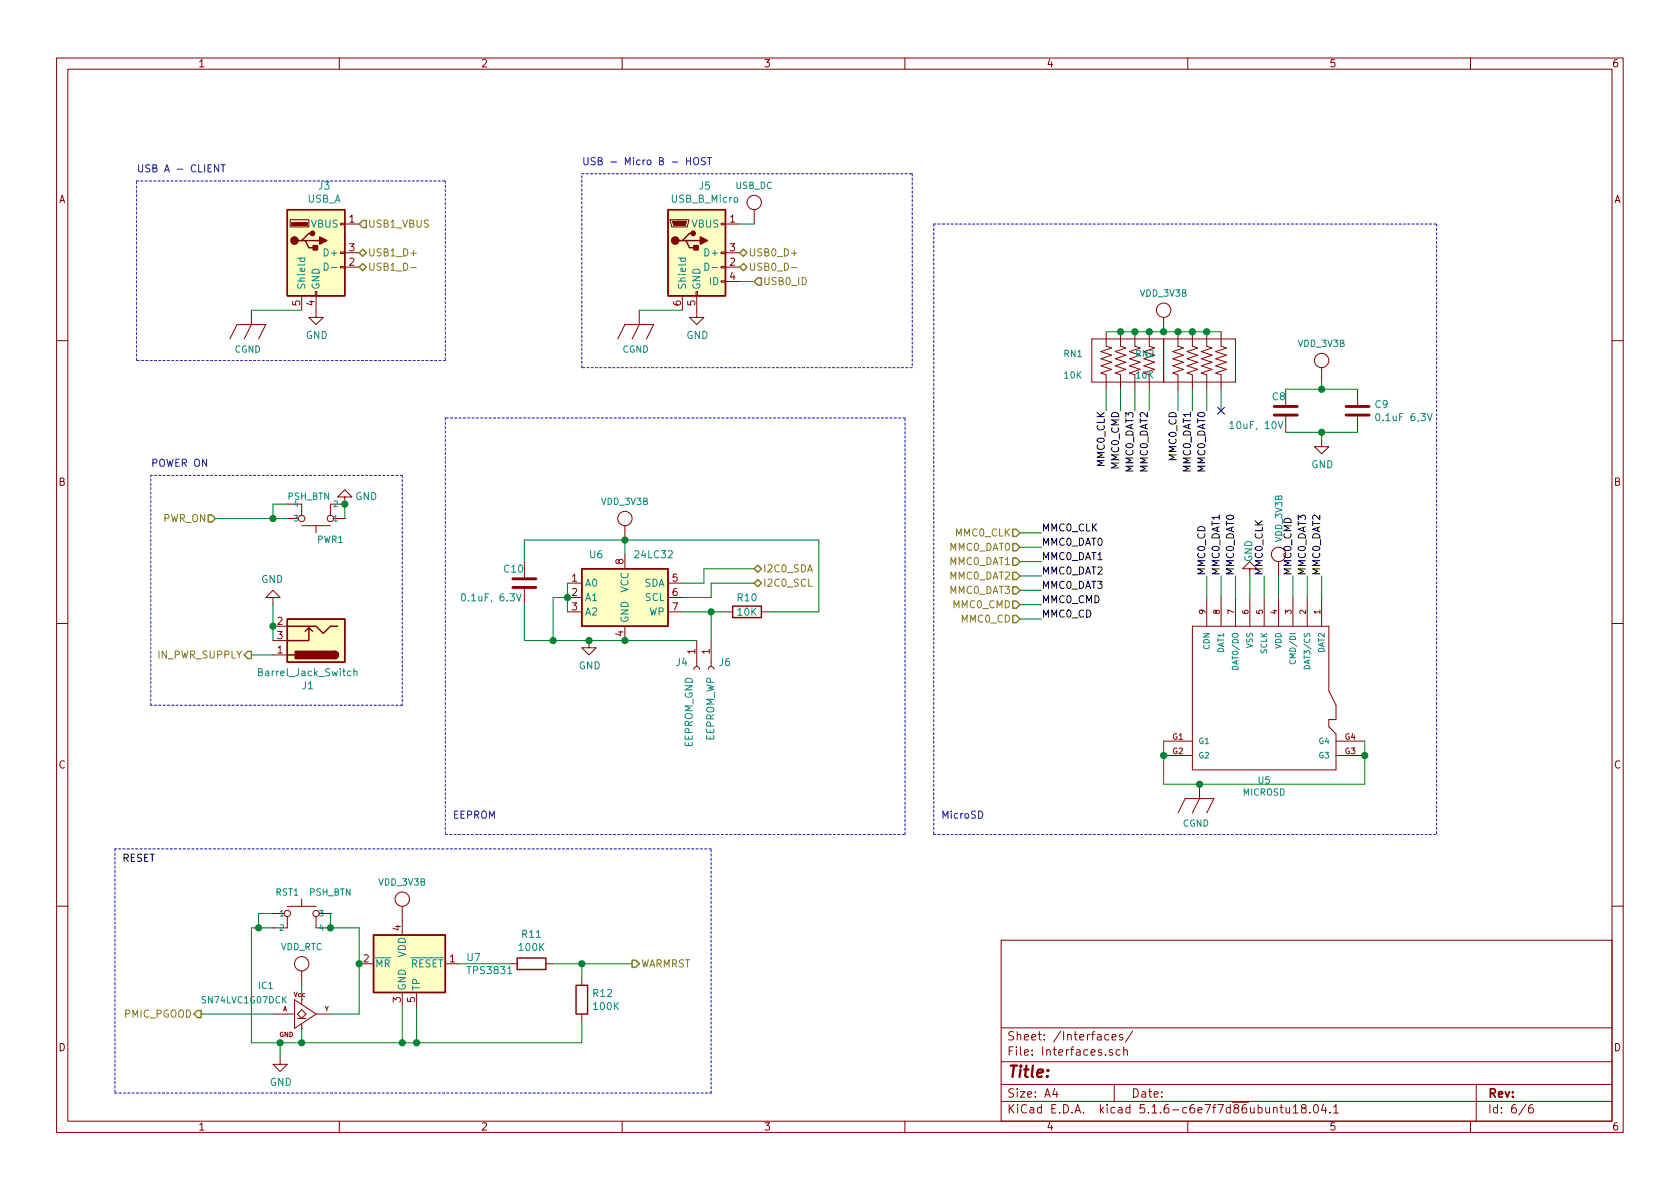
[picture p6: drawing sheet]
EESchema Schematic File Version 4
EELAYER 30 0
EELAYER END
$Descr A4 11693 8268
encoding utf-8
Sheet 6 6
Title ""
Date ""
Rev ""
Comp ""
Comment1 ""
Comment2 ""
Comment3 ""
Comment4 ""
$EndDescr
$Comp
L PocketBeagle:USB_DC #SUPPLY?
U 1 1
P 5250 1450
AR Path="/5F81B1B9" Ref="#SUPPLY?"  Part="1" 
AR Path="/5F8143D2/5F81B1B9" Ref="#SUPPLY08"  Part="1" 
AR Path="/5FC48F0B/5F81B1B9" Ref="#SUPPLY?"  Part="1" 
F 0 "#SUPPLY08" H 5250 1450 45  0001 L BNN
F 1 "USB_DC" H 5250 1620 45  0000 C CNN
F 2 "" H 5250 1450 60  0001 C CNN
F 3 "" H 5250 1450 60  0001 C CNN
	1    5250 1450
	-1   0    0    -1  
$EndComp
$Comp
L power:GND #PWR?
U 1 1
P 4850 2150
AR Path="/5F81B1C5" Ref="#PWR?"  Part="1" 
AR Path="/5F8143D2/5F81B1C5" Ref="#PWR09"  Part="1" 
AR Path="/5FC48F0B/5F81B1C5" Ref="#PWR?"  Part="1" 
F 0 "#PWR09" H 4850 1900 50  0001 C CNN
F 1 "GND" H 4855 1977 50  0000 C CNN
F 2 "" H 4850 2150 50  0001 C CNN
F 3 "" H 4850 2150 50  0001 C CNN
	1    4850 2150
	1    0    0    -1  
$EndComp
$Comp
L Connector:USB_A J?
U 1 1
P 2200 1750
AR Path="/5F831223" Ref="J?"  Part="1" 
AR Path="/5F8143D2/5F831223" Ref="J3"  Part="1" 
AR Path="/5FC48F0B/5F831223" Ref="J?"  Part="1" 
F 0 "J3" H 2257 2217 50  0000 C CNN
F 1 "USB_A" H 2257 2126 50  0000 C CNN
F 2 "Connector_USB:USB_A_CONNFLY_DS1095-WNR0" H 2350 1700 50  0001 C CNN
F 3 " ~" H 2350 1700 50  0001 C CNN
	1    2200 1750
	1    0    0    -1  
$EndComp
$Comp
L power:GND #PWR?
U 1 1
P 2200 2150
AR Path="/5F83122F" Ref="#PWR?"  Part="1" 
AR Path="/5F8143D2/5F83122F" Ref="#PWR06"  Part="1" 
AR Path="/5FC48F0B/5F83122F" Ref="#PWR?"  Part="1" 
F 0 "#PWR06" H 2200 1900 50  0001 C CNN
F 1 "GND" H 2205 1977 50  0000 C CNN
F 2 "" H 2200 2150 50  0001 C CNN
F 3 "" H 2200 2150 50  0001 C CNN
	1    2200 2150
	1    0    0    -1  
$EndComp
$Comp
L PocketBeagle:MINI_PUSHBUTTON PWR?
U 1 1
P 2200 3600
AR Path="/5F0E3947/5F9CF6FC" Ref="PWR?"  Part="1" 
AR Path="/5F8143D2/5F9CF6FC" Ref="PWR1"  Part="1" 
AR Path="/5FC48F0B/5F9CF6FC" Ref="PWR?"  Part="1" 
F 0 "PWR1" H 2100 3750 45  0000 C CNN
F 1 "PSH_BTN" H 2250 3450 45  0000 C CNN
F 2 "footprints:MINI_PUSHBUTTON" H 2230 3750 20  0001 C CNN
F 3 "" H 2200 3600 60  0001 C CNN
	1    2200 3600
	-1   0    0    1   
$EndComp
Wire Wire Line
	2000 3500 1900 3500
Wire Wire Line
	1900 3500 1900 3600
Wire Wire Line
	1900 3600 2000 3600
$Comp
L power:GND #PWR?
U 1 1
P 2400 3500
AR Path="/5F0E3947/5F9CF706" Ref="#PWR?"  Part="1" 
AR Path="/5F8143D2/5F9CF706" Ref="#PWR07"  Part="1" 
AR Path="/5FC48F0B/5F9CF706" Ref="#PWR?"  Part="1" 
F 0 "#PWR07" H 2400 3250 50  0001 C CNN
F 1 "GND" H 2250 3450 50  0000 C CNN
F 2 "" H 2400 3500 50  0001 C CNN
F 3 "" H 2400 3500 50  0001 C CNN
	1    2400 3500
	-1   0    0    1   
$EndComp
Wire Wire Line
	2400 3600 2400 3500
Connection ~ 2400 3500
Connection ~ 1900 3600
Wire Wire Line
	1500 3600 1900 3600
Text HLabel 1500 3600 0    50   Input ~ 0
PWR_ON
Wire Wire Line
	1900 4450 1900 4350
Connection ~ 1900 4350
$Comp
L power:GND #PWR?
U 1 1
P 1900 4200
AR Path="/5FF684CD" Ref="#PWR?"  Part="1" 
AR Path="/5F8143D2/5FF684CD" Ref="#PWR05"  Part="1" 
AR Path="/5FC48F0B/5FF684CD" Ref="#PWR?"  Part="1" 
F 0 "#PWR05" H 1900 3950 50  0001 C CNN
F 1 "GND" H 1905 4027 50  0000 C CNN
F 2 "" H 1900 4200 50  0001 C CNN
F 3 "" H 1900 4200 50  0001 C CNN
	1    1900 4200
	-1   0    0    1   
$EndComp
Wire Wire Line
	1900 4350 1900 4200
Wire Wire Line
	1900 4550 1750 4550
Text HLabel 1750 4550 0    50   Output ~ 0
IN_PWR_SUPPLY
$Comp
L Connector:Barrel_Jack_Switch J?
U 1 1
P 2200 4450
AR Path="/5FF684C5" Ref="J?"  Part="1" 
AR Path="/5F8143D2/5FF684C5" Ref="J1"  Part="1" 
AR Path="/5FC48F0B/5FF684C5" Ref="J?"  Part="1" 
F 0 "J1" H 2257 4767 50  0000 C CNN
F 1 "Barrel_Jack_Switch" H 2257 4676 50  0000 C CNN
F 2 "Connector_BarrelJack:BarrelJack_Horizontal" H 2250 4410 50  0001 C CNN
F 3 "~" H 2250 4410 50  0001 C CNN
	1    2200 4450
	-1   0    0    1   
$EndComp
$Comp
L PocketBeagle:CGND #SUPPLY07
U 1 1
P 1750 2250
AR Path="/5F8143D2/5F2938A2" Ref="#SUPPLY07"  Part="1" 
AR Path="/5FC48F0B/5F2938A2" Ref="#SUPPLY?"  Part="1" 
F 0 "#SUPPLY07" H 1750 2250 45  0001 L BNN
F 1 "CGND" H 1725 2080 45  0000 C CNN
F 2 "" H 1750 2250 60  0001 C CNN
F 3 "" H 1750 2250 60  0001 C CNN
	1    1750 2250
	1    0    0    -1  
$EndComp
Wire Wire Line
	1750 2150 2100 2150
Text HLabel 2500 1750 2    50   BiDi ~ 0
USB1_D+
Text HLabel 2500 1850 2    50   BiDi ~ 0
USB1_D-
Text HLabel 5150 1750 2    50   BiDi ~ 0
USB0_D+
$Comp
L PocketBeagle:CGND #SUPPLY0101
U 1 1
P 4450 2250
AR Path="/5F8143D2/5F58381A" Ref="#SUPPLY0101"  Part="1" 
AR Path="/5FC48F0B/5F58381A" Ref="#SUPPLY?"  Part="1" 
F 0 "#SUPPLY0101" H 4450 2250 45  0001 L BNN
F 1 "CGND" H 4425 2080 45  0000 C CNN
F 2 "" H 4450 2250 60  0001 C CNN
F 3 "" H 4450 2250 60  0001 C CNN
	1    4450 2250
	1    0    0    -1  
$EndComp
$Comp
L Connector:USB_B_Micro J5
U 1 1
P 4850 1750
AR Path="/5F8143D2/5F586FA3" Ref="J5"  Part="1" 
AR Path="/5FC48F0B/5F586FA3" Ref="J?"  Part="1" 
F 0 "J5" H 4907 2217 50  0000 C CNN
F 1 "USB_B_Micro" H 4907 2126 50  0000 C CNN
F 2 "Connector_USB:USB_Micro-B_Amphenol_10104110_Horizontal" H 5000 1700 50  0001 C CNN
F 3 "~" H 5000 1700 50  0001 C CNN
	1    4850 1750
	1    0    0    -1  
$EndComp
Wire Wire Line
	4750 2150 4450 2150
Wire Wire Line
	5150 1950 5250 1950
Text HLabel 5150 1850 2    50   BiDi ~ 0
USB0_D-
Wire Wire Line
	5150 1550 5250 1550
Text HLabel 5250 1950 2    50   Input ~ 0
USB0_ID
Text HLabel 2500 1550 2    50   Input ~ 0
USB1_VBUS
Text HLabel 7100 3700 0    50   Input ~ 0
MMC0_CLK
Text HLabel 7100 4100 0    50   Input ~ 0
MMC0_DAT3
Text HLabel 7100 3800 0    50   Input ~ 0
MMC0_DAT0
Text HLabel 7100 3900 0    50   Input ~ 0
MMC0_DAT1
Text HLabel 7100 4000 0    50   Input ~ 0
MMC0_DAT2
$Comp
L PocketBeagle:VDD_3V3B #SUPPLY023
U 1 1
P 8100 2200
AR Path="/5F8143D2/5F759B9D" Ref="#SUPPLY023"  Part="1" 
AR Path="/5FC48F0B/5F759B9D" Ref="#SUPPLY?"  Part="1" 
F 0 "#SUPPLY023" H 8100 2200 45  0001 L BNN
F 1 "VDD_3V3B" H 8100 2370 45  0000 C CNN
F 2 "" H 8100 2200 60  0001 C CNN
F 3 "" H 8100 2200 60  0001 C CNN
	1    8100 2200
	1    0    0    -1  
$EndComp
$Comp
L PocketBeagle:CGND #SUPPLY013
U 1 1
P 8350 5550
AR Path="/5F8143D2/5F75BAFB" Ref="#SUPPLY013"  Part="1" 
AR Path="/5FC48F0B/5F75BAFB" Ref="#SUPPLY?"  Part="1" 
F 0 "#SUPPLY013" H 8350 5550 45  0001 L BNN
F 1 "CGND" H 8325 5380 45  0000 C CNN
F 2 "" H 8350 5550 60  0001 C CNN
F 3 "" H 8350 5550 60  0001 C CNN
	1    8350 5550
	1    0    0    -1  
$EndComp
Text HLabel 7100 4200 0    50   Input ~ 0
MMC0_CMD
$Comp
L power:GND #PWR08
U 1 1
P 8700 4000
AR Path="/5F8143D2/5F75D61E" Ref="#PWR08"  Part="1" 
AR Path="/5FC48F0B/5F75D61E" Ref="#PWR?"  Part="1" 
F 0 "#PWR08" H 8700 3750 50  0001 C CNN
F 1 "GND" V 8705 3827 50  0000 C CNN
F 2 "" H 8700 4000 50  0001 C CNN
F 3 "" H 8700 4000 50  0001 C CNN
	1    8700 4000
	-1   0    0    1   
$EndComp
Text Notes 6550 5700 0    50   ~ 0
MicroSD
Wire Notes Line
	4050 1200 6350 1200
Wire Notes Line
	6350 1200 6350 2550
Wire Notes Line
	6350 2550 4050 2550
Wire Notes Line
	4050 2550 4050 1200
Text Notes 4050 1150 0    50   ~ 0
USB - Micro B - HOST
Wire Notes Line
	2800 3300 2800 4900
Wire Notes Line
	2800 4900 1050 4900
Wire Notes Line
	1050 4900 1050 3300
Wire Notes Line
	2800 3300 1050 3300
Text Notes 1050 3250 0    50   ~ 0
POWER ON
Wire Notes Line
	950  1250 3100 1250
Wire Notes Line
	3100 1250 3100 2500
Wire Notes Line
	3100 2500 950  2500
Wire Notes Line
	950  2500 950  1250
Text Notes 950  1200 0    50   ~ 0
USB A - CLIENT
$Comp
L PocketBeagle:VDD_3V3B #SUPPLY024
U 1 1
P 8900 3900
AR Path="/5F8143D2/5F7A1BA8" Ref="#SUPPLY024"  Part="1" 
AR Path="/5FC48F0B/5F7A1BA8" Ref="#SUPPLY?"  Part="1" 
F 0 "#SUPPLY024" H 8900 3900 45  0001 L BNN
F 1 "VDD_3V3B" V 8900 4200 45  0000 C CNN
F 2 "" H 8900 3900 60  0001 C CNN
F 3 "" H 8900 3900 60  0001 C CNN
	1    8900 3900
	1    0    0    -1  
$EndComp
$Comp
L PocketBeagle:VDD_3V3B #SUPPLY025
U 1 1
P 9200 2550
AR Path="/5F8143D2/5F7AAFFE" Ref="#SUPPLY025"  Part="1" 
AR Path="/5FC48F0B/5F7AAFFE" Ref="#SUPPLY?"  Part="1" 
F 0 "#SUPPLY025" H 9200 2550 45  0001 L BNN
F 1 "VDD_3V3B" H 9200 2720 45  0000 C CNN
F 2 "" H 9200 2550 60  0001 C CNN
F 3 "" H 9200 2550 60  0001 C CNN
	1    9200 2550
	1    0    0    -1  
$EndComp
$Comp
L Device:C C8
U 1 1
P 8950 2850
AR Path="/5F8143D2/5F7ABBE8" Ref="C8"  Part="1" 
AR Path="/5FC48F0B/5F7ABBE8" Ref="C?"  Part="1" 
F 0 "C8" H 8850 2950 50  0000 L CNN
F 1 "10uF, 10V" H 8550 2750 50  0000 L CNN
F 2 "Capacitor_SMD:C_0603_1608Metric" H 8988 2700 50  0001 C CNN
F 3 "~" H 8950 2850 50  0001 C CNN
	1    8950 2850
	1    0    0    -1  
$EndComp
$Comp
L Device:C C9
U 1 1
P 9450 2850
AR Path="/5F8143D2/5F7ABF6F" Ref="C9"  Part="1" 
AR Path="/5FC48F0B/5F7ABF6F" Ref="C?"  Part="1" 
F 0 "C9" H 9565 2896 50  0000 L CNN
F 1 "0.1uF 6,3V" H 9565 2805 50  0000 L CNN
F 2 "Capacitor_SMD:C_0603_1608Metric" H 9488 2700 50  0001 C CNN
F 3 "~" H 9450 2850 50  0001 C CNN
	1    9450 2850
	1    0    0    -1  
$EndComp
$Comp
L power:GND #PWR013
U 1 1
P 9200 3050
AR Path="/5F8143D2/5F7ACA43" Ref="#PWR013"  Part="1" 
AR Path="/5FC48F0B/5F7ACA43" Ref="#PWR?"  Part="1" 
F 0 "#PWR013" H 9200 2800 50  0001 C CNN
F 1 "GND" H 9205 2877 50  0000 C CNN
F 2 "" H 9200 3050 50  0001 C CNN
F 3 "" H 9200 3050 50  0001 C CNN
	1    9200 3050
	1    0    0    -1  
$EndComp
Wire Wire Line
	8950 2700 9200 2700
Wire Wire Line
	9450 3000 9200 3000
Wire Wire Line
	9200 3000 9200 3050
Connection ~ 9200 3000
Wire Wire Line
	9200 3000 8950 3000
Wire Wire Line
	9200 2650 9200 2700
Connection ~ 9200 2700
Wire Wire Line
	9200 2700 9450 2700
$Comp
L PocketBeagle:MICROSD U5
U 1 1
P 8600 4850
AR Path="/5F8143D2/5F8496DD" Ref="U5"  Part="1" 
AR Path="/5FC48F0B/5F8496DD" Ref="U?"  Part="1" 
F 0 "U5" V 9170 5050 45  0000 C CNN
F 1 "MICROSD" V 9254 5050 45  0000 C CNN
F 2 "pocketbeagle:MICROSD" H 8630 5000 20  0001 C CNN
F 3 "" H 8600 4850 60  0001 C CNN
	1    8600 4850
	0    1    1    0   
$EndComp
Wire Wire Line
	8100 5150 8100 5250
Wire Wire Line
	8100 5450 8350 5450
Connection ~ 8100 5250
Wire Wire Line
	8100 5250 8100 5450
Wire Wire Line
	9500 5450 9500 5250
Wire Wire Line
	8350 5450 9500 5450
Connection ~ 8350 5450
Connection ~ 9500 5250
Wire Wire Line
	9500 5250 9500 5150
$Comp
L PocketBeagle:RESISTOR.NETWORK-_4_ RN1
U 1 1
P 7800 2500
AR Path="/5F8143D2/5F85E04E" Ref="RN1"  Part="1" 
AR Path="/5FC48F0B/5F85E04E" Ref="RN?"  Part="1" 
F 0 "RN1" V 7750 2100 45  0000 L CNN
F 1 "10K" V 7900 2100 45  0000 L CNN
F 2 "pocketbeagle:RN0804" H 7830 2650 20  0001 C CNN
F 3 "" H 7800 2500 60  0001 C CNN
	1    7800 2500
	0    1    1    0   
$EndComp
$Comp
L PocketBeagle:RESISTOR.NETWORK-_4_ RN2
U 1 1
P 8300 2500
AR Path="/5F8143D2/5F862C0A" Ref="RN2"  Part="1" 
AR Path="/5FC48F0B/5F862C0A" Ref="RN?"  Part="1" 
F 0 "RN2" V 8250 2100 45  0000 L CNN
F 1 "10K" V 8400 2100 45  0000 L CNN
F 2 "pocketbeagle:RN0804" H 8330 2650 20  0001 C CNN
F 3 "" H 8300 2500 60  0001 C CNN
	1    8300 2500
	0    1    1    0   
$EndComp
Wire Wire Line
	8500 2300 8400 2300
Connection ~ 7800 2300
Wire Wire Line
	7800 2300 7700 2300
Connection ~ 7900 2300
Wire Wire Line
	7900 2300 7800 2300
Connection ~ 8000 2300
Wire Wire Line
	8000 2300 7900 2300
Connection ~ 8100 2300
Wire Wire Line
	8100 2300 8000 2300
Connection ~ 8200 2300
Wire Wire Line
	8200 2300 8100 2300
Connection ~ 8300 2300
Wire Wire Line
	8300 2300 8200 2300
Connection ~ 8400 2300
Wire Wire Line
	8400 2300 8300 2300
Wire Wire Line
	8400 4150 8400 4000
Wire Wire Line
	8500 4150 8500 4000
Wire Wire Line
	8600 4150 8600 4000
Wire Wire Line
	8700 4150 8700 4000
Wire Wire Line
	8800 4150 8800 4000
Wire Wire Line
	8900 4150 8900 4000
Wire Wire Line
	9000 4150 9000 4000
Wire Wire Line
	9100 4150 9100 4000
Wire Wire Line
	9200 4150 9200 4000
Text Label 8400 4000 1    50   ~ 0
MMC0_CD
Text Label 8500 4000 1    50   ~ 0
MMC0_DAT1
Text Label 8600 4000 1    50   ~ 0
MMC0_DAT0
Text Label 8800 4000 1    50   ~ 0
MMC0_CLK
Text Label 9000 4000 1    50   ~ 0
MMC0_CMD
Text Label 9100 4000 1    50   ~ 0
MMC0_DAT3
Text Label 9200 4000 1    50   ~ 0
MMC0_DAT2
Wire Wire Line
	8500 2700 8500 2850
Wire Wire Line
	8400 2700 8400 2850
Wire Wire Line
	8300 2700 8300 2850
Wire Wire Line
	8200 2700 8200 2850
Wire Wire Line
	8000 2700 8000 2850
Wire Wire Line
	7900 2700 7900 2850
Wire Wire Line
	7800 2700 7800 2850
Wire Wire Line
	7700 2700 7700 2850
Text Label 8200 2850 3    50   ~ 0
MMC0_CD
Text Label 8300 2850 3    50   ~ 0
MMC0_DAT1
Text Label 8400 2850 3    50   ~ 0
MMC0_DAT0
Text Label 7700 2850 3    50   ~ 0
MMC0_CLK
Text Label 7800 2850 3    50   ~ 0
MMC0_CMD
Text Label 7900 2850 3    50   ~ 0
MMC0_DAT3
Text Label 8000 2850 3    50   ~ 0
MMC0_DAT2
NoConn ~ 8500 2850
Wire Wire Line
	7100 4300 7250 4300
Wire Wire Line
	7100 3800 7250 3800
Wire Wire Line
	7100 3900 7250 3900
Wire Wire Line
	7100 3700 7250 3700
Wire Wire Line
	7100 4200 7250 4200
Wire Wire Line
	7100 4000 7250 4000
Wire Wire Line
	7100 4100 7250 4100
Text Label 7250 4300 0    50   ~ 0
MMC0_CD
Text Label 7250 3800 0    50   ~ 0
MMC0_DAT0
Text Label 7250 3900 0    50   ~ 0
MMC0_DAT1
Text Label 7250 3700 0    50   ~ 0
MMC0_CLK
Text Label 7250 4200 0    50   ~ 0
MMC0_CMD
Text Label 7250 4000 0    50   ~ 0
MMC0_DAT2
Text Label 7250 4100 0    50   ~ 0
MMC0_DAT3
Text HLabel 7100 4300 0    50   Input ~ 0
MMC0_CD
Wire Notes Line
	6500 5800 10000 5800
Wire Notes Line
	3100 5800 6300 5800
Wire Notes Line
	6300 5800 6300 2900
Wire Notes Line
	6300 2900 3100 2900
Wire Notes Line
	3100 2900 3100 5800
Wire Notes Line
	10000 1550 10000 5800
Wire Notes Line
	6500 1550 6500 5800
Wire Notes Line
	6500 1550 10000 1550
Text Notes 3150 5700 0    50   ~ 0
EEPROM
$Comp
L Memory_EEPROM:24LC32 U6
U 1 1
P 4350 4150
F 0 "U6" H 4150 4450 50  0000 C CNN
F 1 "24LC32" H 4550 4450 50  0000 C CNN
F 2 "Package_SO:MSOP-8-1EP_3x3mm_P0.65mm_EP1.68x1.88mm" H 4350 4150 50  0001 C CNN
F 3 "http://ww1.microchip.com/downloads/en/DeviceDoc/21072G.pdf" H 4350 4150 50  0001 C CNN
	1    4350 4150
	1    0    0    -1  
$EndComp
Wire Wire Line
	3950 4050 3950 4150
Wire Wire Line
	3950 4150 3950 4250
Connection ~ 3950 4150
Wire Wire Line
	3950 4150 3850 4150
Wire Wire Line
	3850 4150 3850 4450
Wire Wire Line
	3850 4450 4100 4450
$Comp
L power:GND #PWR014
U 1 1
P 4100 4450
F 0 "#PWR014" H 4100 4200 50  0001 C CNN
F 1 "GND" H 4105 4277 50  0000 C CNN
F 2 "" H 4100 4450 50  0001 C CNN
F 3 "" H 4100 4450 50  0001 C CNN
	1    4100 4450
	1    0    0    -1  
$EndComp
Connection ~ 4100 4450
Wire Wire Line
	4100 4450 4350 4450
Wire Wire Line
	4750 4250 4950 4250
$Comp
L Connector:Conn_01x01_Female J6
U 1 1
P 4950 4650
F 0 "J6" V 4900 4700 50  0000 L CNN
F 1 "EEPROM_WP" H 5000 4650 50  0000 L CNN
F 2 "Connector_PinHeader_1.00mm:PinHeader_1x01_P1.00mm_Vertical" H 4950 4650 50  0001 C CNN
F 3 "~" H 4950 4650 50  0001 C CNN
	1    4950 4650
	0    1    1    0   
$EndComp
Wire Wire Line
	4950 4250 4950 4450
Wire Wire Line
	4350 4450 4850 4450
Connection ~ 4350 4450
$Comp
L Connector:Conn_01x01_Female J4
U 1 1
P 4850 4650
F 0 "J4" V 4800 4500 50  0000 L CNN
F 1 "EEPROM_GND" H 4900 4600 50  0000 L CNN
F 2 "Connector_PinHeader_1.00mm:PinHeader_1x01_P1.00mm_Vertical" H 4850 4650 50  0001 C CNN
F 3 "~" H 4850 4650 50  0001 C CNN
	1    4850 4650
	0    1    1    0   
$EndComp
Wire Wire Line
	4950 4250 5050 4250
Connection ~ 4950 4250
$Comp
L Device:R R10
U 1 1
P 5200 4250
F 0 "R10" V 5100 4250 50  0000 C CNN
F 1 "10K" V 5200 4250 50  0000 C CNN
F 2 "Resistor_SMD:R_0603_1608Metric" V 5130 4250 50  0001 C CNN
F 3 "~" H 5200 4250 50  0001 C CNN
	1    5200 4250
	0    1    1    0   
$EndComp
Wire Wire Line
	4950 4150 4950 4050
Wire Wire Line
	4950 4050 5250 4050
Text HLabel 5250 4050 2    50   BiDi ~ 0
I2C0_SCL
Wire Wire Line
	4750 4050 4900 4050
Wire Wire Line
	4900 4050 4900 3950
Wire Wire Line
	4900 3950 5250 3950
Text HLabel 5250 3950 2    50   BiDi ~ 0
I2C0_SDA
$Comp
L PocketBeagle:VDD_3V3B #SUPPLY026
U 1 1
P 4350 3650
F 0 "#SUPPLY026" H 4350 3650 45  0001 L BNN
F 1 "VDD_3V3B" H 4350 3820 45  0000 C CNN
F 2 "" H 4350 3650 60  0001 C CNN
F 3 "" H 4350 3650 60  0001 C CNN
	1    4350 3650
	1    0    0    -1  
$EndComp
Wire Wire Line
	4350 3750 4350 3850
Wire Wire Line
	4350 3750 3650 3750
Wire Wire Line
	3650 3750 3650 3900
Wire Wire Line
	3650 4450 3850 4450
Connection ~ 4350 3750
Connection ~ 3850 4450
$Comp
L Device:C C10
U 1 1
P 3650 4050
F 0 "C10" H 3500 4150 50  0000 L CNN
F 1 "0.1uF, 6.3V" H 3200 3950 50  0000 L CNN
F 2 "Capacitor_SMD:C_0603_1608Metric" H 3688 3900 50  0001 C CNN
F 3 "~" H 3650 4050 50  0001 C CNN
	1    3650 4050
	1    0    0    -1  
$EndComp
Wire Wire Line
	3650 4200 3650 4450
Wire Wire Line
	5700 3750 5700 4250
Wire Wire Line
	5700 4250 5350 4250
Wire Wire Line
	4350 3750 5700 3750
Wire Wire Line
	4950 4150 4750 4150
$Comp
L PocketBeagle:MINI_PUSHBUTTON PWR?
U 1 1
P 2100 6350
AR Path="/5F0E3947/5FE36935" Ref="PWR?"  Part="1" 
AR Path="/5F8143D2/5FE36935" Ref="RST1"  Part="1" 
AR Path="/5FC48F0B/5FE36935" Ref="PWR?"  Part="1" 
F 0 "RST1" H 2000 6500 45  0000 C CNN
F 1 "PSH_BTN" H 2300 6500 45  0000 C CNN
F 2 "footprints:MINI_PUSHBUTTON" H 2130 6500 20  0001 C CNN
F 3 "" H 2100 6350 60  0001 C CNN
	1    2100 6350
	1    0    0    -1  
$EndComp
Wire Wire Line
	1900 6350 1800 6350
Wire Wire Line
	1800 6350 1800 6450
Wire Wire Line
	2300 6450 2300 6350
Wire Wire Line
	2300 6450 2500 6450
Wire Wire Line
	2500 6450 2500 6700
Connection ~ 2300 6450
Wire Wire Line
	2300 7050 2500 7050
Wire Wire Line
	2500 7050 2500 6700
Connection ~ 2500 6700
$Comp
L PocketBeagle:SN74LVC1G07DCK IC1
U 1 1
P 2100 7050
F 0 "IC1" H 1850 7250 45  0000 C CNN
F 1 "SN74LVC1G07DCK" H 1700 7150 45  0000 C CNN
F 2 "footprints:SC70(TI-DCK)" H 2130 7200 20  0001 C CNN
F 3 "" H 2100 7050 60  0001 C CNN
	1    2100 7050
	1    0    0    -1  
$EndComp
$Comp
L PocketBeagle:VDD_RTC #SUPPLY027
U 1 1
P 2100 6750
F 0 "#SUPPLY027" H 2100 6750 45  0001 L BNN
F 1 "VDD_RTC" H 2100 6920 45  0000 C CNN
F 2 "" H 2100 6750 60  0001 C CNN
F 3 "" H 2100 6750 60  0001 C CNN
	1    2100 6750
	1    0    0    -1  
$EndComp
Wire Wire Line
	2100 6850 2100 6950
Text HLabel 1400 7050 0    50   Output ~ 0
PMIC_PGOOD
Wire Wire Line
	1400 7050 1900 7050
Wire Wire Line
	1800 6450 1900 6450
Wire Wire Line
	1800 6450 1750 6450
Wire Wire Line
	1750 6450 1750 7250
Wire Wire Line
	1750 7250 1950 7250
Wire Wire Line
	2100 7250 2100 7150
Connection ~ 1800 6450
Wire Wire Line
	1950 7250 1950 7350
Connection ~ 1950 7250
Wire Wire Line
	1950 7250 2100 7250
$Comp
L power:GND #PWR015
U 1 1
P 1950 7350
F 0 "#PWR015" H 1950 7100 50  0001 C CNN
F 1 "GND" H 1955 7177 50  0000 C CNN
F 2 "" H 1950 7350 50  0001 C CNN
F 3 "" H 1950 7350 50  0001 C CNN
	1    1950 7350
	1    0    0    -1  
$EndComp
$Comp
L PocketBeagle:VDD_3V3B #SUPPLY028
U 1 1
P 2800 6300
F 0 "#SUPPLY028" H 2800 6300 45  0001 L BNN
F 1 "VDD_3V3B" H 2800 6470 45  0000 C CNN
F 2 "" H 2800 6300 60  0001 C CNN
F 3 "" H 2800 6300 60  0001 C CNN
	1    2800 6300
	1    0    0    -1  
$EndComp
Wire Wire Line
	2800 7000 2800 7250
Connection ~ 2100 7250
$Comp
L Device:R R12
U 1 1
P 4050 6950
F 0 "R12" H 4120 6996 50  0000 L CNN
F 1 "100K" H 4120 6905 50  0000 L CNN
F 2 "Resistor_SMD:R_0603_1608Metric" V 3980 6950 50  0001 C CNN
F 3 "~" H 4050 6950 50  0001 C CNN
	1    4050 6950
	1    0    0    -1  
$EndComp
Wire Wire Line
	4050 6800 4050 6700
Wire Wire Line
	4050 7100 4050 7250
Connection ~ 2800 7250
$Comp
L Power_Supervisor:TPS3831 U?
U 1 1
P 2800 6700
AR Path="/5F0E3947/5FE31BA5" Ref="U?"  Part="1" 
AR Path="/5F8143D2/5FE31BA5" Ref="U7"  Part="1" 
F 0 "U7" H 3244 6746 50  0000 L CNN
F 1 "TPS3831" H 3244 6655 50  0000 L CNN
F 2 "Package_SON:Texas_X2SON-4_1x1mm_P0.65mm" H 2800 6100 50  0001 C CNN
F 3 "http://www.ti.com/lit/ds/sbvs193d/sbvs193d.pdf" H 2800 6700 50  0001 C CNN
	1    2800 6700
	1    0    0    -1  
$EndComp
Wire Wire Line
	2900 7000 2900 7250
Wire Wire Line
	2900 7250 2800 7250
$Comp
L Device:R R11
U 1 1
P 3700 6700
F 0 "R11" V 3493 6700 50  0000 C CNN
F 1 "100K" V 3584 6700 50  0000 C CNN
F 2 "Resistor_SMD:R_0603_1608Metric" V 3630 6700 50  0001 C CNN
F 3 "~" H 3700 6700 50  0001 C CNN
	1    3700 6700
	0    1    1    0   
$EndComp
Wire Wire Line
	3200 6700 3550 6700
Connection ~ 2900 7250
Wire Wire Line
	4050 6700 4400 6700
Connection ~ 4050 6700
Wire Wire Line
	3850 6700 4050 6700
Wire Wire Line
	2900 7250 4050 7250
Wire Wire Line
	2100 7250 2800 7250
Text HLabel 4400 6700 2    50   Output ~ 0
WARMRST
Wire Notes Line
	800  5900 800  7600
Wire Notes Line
	800  7600 4950 7600
Wire Notes Line
	4950 7600 4950 5900
Wire Notes Line
	4950 5900 800  5900
Text Label 850  6000 0    50   ~ 0
RESET
$EndSCHEMATC
